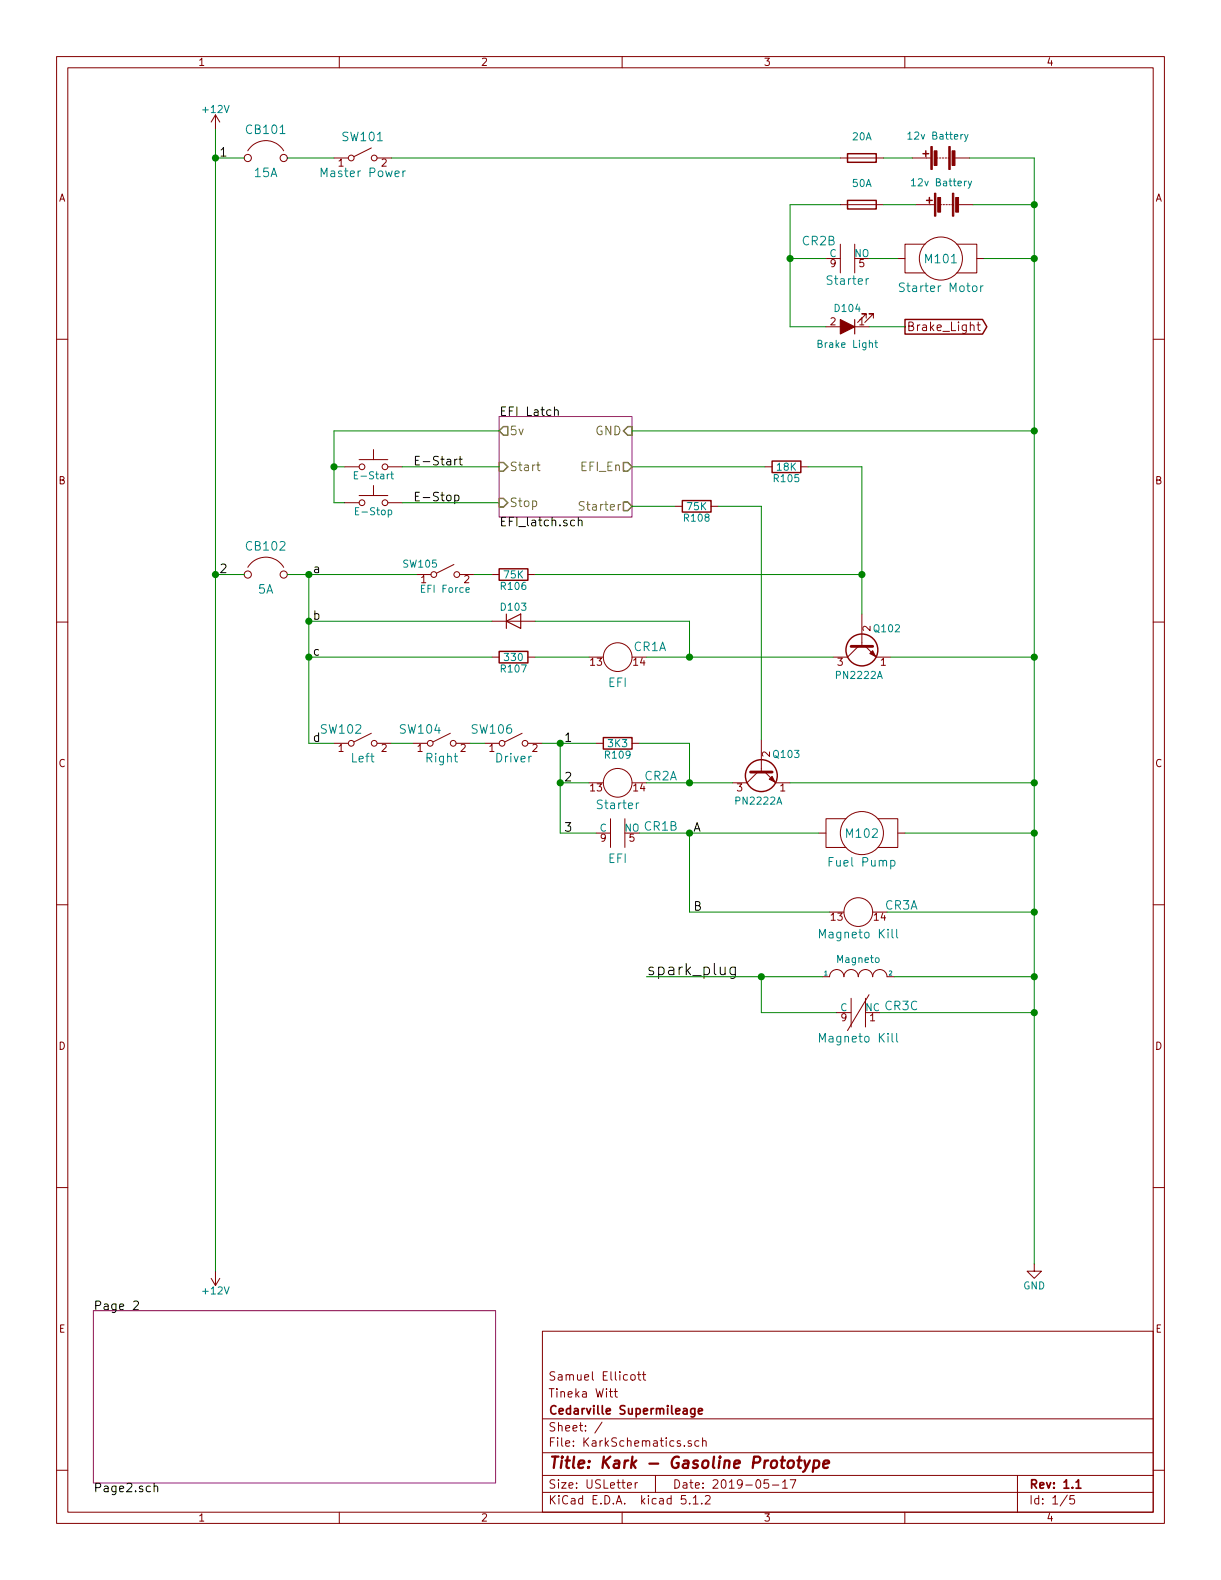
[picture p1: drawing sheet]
EESchema Schematic File Version 4
LIBS:KarkSchematics-cache
EELAYER 29 0
EELAYER END
$Descr USLetter 8500 11000 portrait
encoding utf-8
Sheet 1 5
Title "Kark - Gasoline Prototype"
Date "2019-05-17"
Rev "1.1"
Comp "Cedarville Supermileage"
Comment1 "Tineka Witt"
Comment2 "Samuel Ellicott"
Comment3 ""
Comment4 ""
$EndDescr
$Comp
L KarkSchematics-rescue:Battery BT101
U 1 1
P 6550 1100
F 0 "BT101" H 6650 1150 50  0001 L CNN
F 1 "12v Battery" V 6700 900 50  0000 L CNN
F 2 "" V 6550 1140 50  0000 C CNN
F 3 "" V 6550 1140 50  0000 C CNN
	1    6550 1100
	0    -1   -1   0   
$EndComp
$Comp
L KarkSchematics-rescue:+12V #PWR101
U 1 1
P 1500 900
F 0 "#PWR101" H 1500 750 50  0001 C CNN
F 1 "+12V" H 1500 1040 50  0000 C CNN
F 2 "" H 1500 900 50  0000 C CNN
F 3 "" H 1500 900 50  0000 C CNN
	1    1500 900 
	1    0    0    -1  
$EndComp
$Comp
L KarkSchematics-rescue:CB CB101
U 1 1
P 1850 1100
F 0 "CB101" H 1850 1300 60  0000 C CNN
F 1 "15A" H 1850 1000 60  0000 C CNN
F 2 "" H 1850 1100 60  0000 C CNN
F 3 "" H 1850 1100 60  0000 C CNN
F 4 "Mouser" H 1850 1100 60  0001 C CNN "Distributor"
	1    1850 1100
	1    0    0    -1  
$EndComp
$Comp
L KarkSchematics-rescue:CB CB102
U 1 1
P 1850 4000
F 0 "CB102" H 1850 4200 60  0000 C CNN
F 1 "5A" H 1850 3900 60  0000 C CNN
F 2 "" H 1850 4000 60  0000 C CNN
F 3 "" H 1850 4000 60  0000 C CNN
F 4 "Mouser" H 1850 4000 60  0001 C CNN "Distributor"
	1    1850 4000
	1    0    0    -1  
$EndComp
$Comp
L KarkSchematics-rescue:SW_SPST-RESCUE-KarkSchematics SW101
U 1 1
P 2525 1100
F 0 "SW101" H 2525 1250 60  0000 C CNN
F 1 "Master Power" H 2525 1000 60  0000 C CNN
F 2 "" H 2525 1100 60  0000 C CNN
F 3 "" H 2525 1100 60  0000 C CNN
	1    2525 1100
	1    0    0    -1  
$EndComp
$Comp
L KarkSchematics-rescue:SW_SPST-RESCUE-KarkSchematics SW102
U 1 1
P 2525 5175
F 0 "SW102" H 2375 5275 60  0000 C CNN
F 1 "Left" H 2525 5075 60  0000 C CNN
F 2 "" H 2525 5175 60  0000 C CNN
F 3 "" H 2525 5175 60  0000 C CNN
	1    2525 5175
	1    0    0    -1  
$EndComp
$Comp
L KarkSchematics-rescue:SW_SPST-RESCUE-KarkSchematics SW104
U 1 1
P 3075 5175
F 0 "SW104" H 2925 5275 60  0000 C CNN
F 1 "Right" H 3075 5075 60  0000 C CNN
F 2 "" H 3075 5175 60  0000 C CNN
F 3 "" H 3075 5175 60  0000 C CNN
	1    3075 5175
	1    0    0    -1  
$EndComp
$Comp
L KarkSchematics-rescue:SW_SPST-RESCUE-KarkSchematics SW106
U 1 1
P 3575 5175
F 0 "SW106" H 3425 5275 60  0000 C CNN
F 1 "Driver" H 3575 5075 60  0000 C CNN
F 2 "" H 3575 5175 60  0000 C CNN
F 3 "" H 3575 5175 60  0000 C CNN
	1    3575 5175
	1    0    0    -1  
$EndComp
$Comp
L KarkSchematics-rescue:SPDT_Relay CR2
U 2 1
P 5900 1800
F 0 "CR2" H 5700 1925 60  0000 C CNN
F 1 "Starter" H 5900 1650 60  0000 C CNN
F 2 "" H 5900 1800 60  0000 C CNN
F 3 "" H 5900 1800 60  0000 C CNN
	2    5900 1800
	1    0    0    -1  
$EndComp
$Comp
L KarkSchematics-rescue:GND #PWR103
U 1 1
P 7200 8800
F 0 "#PWR103" H 7200 8550 50  0001 C CNN
F 1 "GND" H 7200 8650 50  0000 C CNN
F 2 "" H 7200 8800 50  0000 C CNN
F 3 "" H 7200 8800 50  0000 C CNN
	1    7200 8800
	1    0    0    -1  
$EndComp
$Comp
L KarkSchematics-rescue:+12V #PWR102
U 1 1
P 1500 8850
F 0 "#PWR102" H 1500 8700 50  0001 C CNN
F 1 "+12V" H 1500 8990 50  0000 C CNN
F 2 "" H 1500 8850 50  0000 C CNN
F 3 "" H 1500 8850 50  0000 C CNN
	1    1500 8850
	-1   0    0    1   
$EndComp
$Comp
L KarkSchematics-rescue:Motor M101
U 1 1
P 6550 1800
F 0 "M101" H 6550 1800 60  0000 C CNN
F 1 "Starter Motor" H 6550 1600 60  0000 C CNN
F 2 "" H 6550 1800 60  0000 C CNN
F 3 "" H 6550 1800 60  0000 C CNN
F 4 "Mouser" H 6550 1800 60  0001 C CNN "Distributor"
	1    6550 1800
	1    0    0    -1  
$EndComp
$Comp
L KarkSchematics-rescue:SPDT_Relay CR1
U 2 1
P 4300 5800
F 0 "CR1" H 4600 5850 60  0000 C CNN
F 1 "EFI" H 4300 5625 60  0000 C CNN
F 2 "" H 4300 5800 60  0000 C CNN
F 3 "" H 4300 5800 60  0000 C CNN
	2    4300 5800
	1    0    0    -1  
$EndComp
$Comp
L KarkSchematics-rescue:SPDT_Relay CR1
U 1 1
P 4300 4575
F 0 "CR1" H 4525 4650 60  0000 C CNN
F 1 "EFI" H 4300 4400 60  0000 C CNN
F 2 "" H 4300 4575 60  0000 C CNN
F 3 "" H 4300 4575 60  0000 C CNN
	1    4300 4575
	1    0    0    -1  
$EndComp
$Comp
L KarkSchematics-rescue:R R107
U 1 1
P 3575 4575
F 0 "R107" V 3655 4575 50  0000 C CNN
F 1 "330" V 3575 4575 50  0000 C CNN
F 2 "Resistors_THT:R_Axial_DIN0207_L6.3mm_D2.5mm_P7.62mm_Horizontal" V 3505 4575 50  0001 C CNN
F 3 "" H 3575 4575 50  0001 C CNN
	1    3575 4575
	0    1    1    0   
$EndComp
$Comp
L KarkSchematics-rescue:PN2222A Q102
U 1 1
P 6000 4475
F 0 "Q102" V 5900 4200 50  0000 L CNN
F 1 "PN2222A" V 6225 4325 50  0000 L CNN
F 2 "TO_SOT_Packages_THT:TO-92_Inline_Wide" H 6200 4400 50  0001 L CIN
F 3 "" H 6000 4475 50  0001 L CNN
	1    6000 4475
	0    -1   1    0   
$EndComp
$Comp
L KarkSchematics-rescue:D D103
U 1 1
P 3575 4325
F 0 "D103" H 3575 4425 50  0000 C CNN
F 1 "D" H 3725 4375 50  0001 C CNN
F 2 "" H 3575 4325 50  0001 C CNN
F 3 "" H 3575 4325 50  0001 C CNN
	1    3575 4325
	1    0    0    -1  
$EndComp
$Comp
L KarkSchematics-rescue:SW_SPST-RESCUE-KarkSchematics SW105
U 1 1
P 3100 4000
F 0 "SW105" H 2925 4075 50  0000 C CNN
F 1 "EFI Force" H 3100 3900 50  0000 C CNN
F 2 "" H 3100 4000 50  0001 C CNN
F 3 "" H 3100 4000 50  0001 C CNN
	1    3100 4000
	1    0    0    -1  
$EndComp
$Comp
L KarkSchematics-rescue:R R106
U 1 1
P 3575 4000
F 0 "R106" V 3655 4000 50  0000 C CNN
F 1 "75K" V 3575 4000 50  0000 C CNN
F 2 "Resistors_THT:R_Axial_DIN0207_L6.3mm_D2.5mm_P7.62mm_Horizontal" V 3505 4000 50  0001 C CNN
F 3 "" H 3575 4000 50  0001 C CNN
	1    3575 4000
	0    1    1    0   
$EndComp
$Comp
L KarkSchematics-rescue:R R105
U 1 1
P 5475 3250
F 0 "R105" V 5555 3250 50  0000 C CNN
F 1 "18K" V 5475 3250 50  0000 C CNN
F 2 "Resistors_THT:R_Axial_DIN0207_L6.3mm_D2.5mm_P7.62mm_Horizontal" V 5405 3250 50  0001 C CNN
F 3 "" H 5475 3250 50  0001 C CNN
	1    5475 3250
	0    1    1    0   
$EndComp
$Comp
L KarkSchematics-rescue:Battery BT102
U 1 1
P 6575 1425
F 0 "BT102" H 6675 1475 50  0001 L CNN
F 1 "12v Battery" V 6725 1225 50  0000 L CNN
F 2 "" V 6575 1465 50  0000 C CNN
F 3 "" V 6575 1465 50  0000 C CNN
	1    6575 1425
	0    -1   -1   0   
$EndComp
$Comp
L KarkSchematics-rescue:Fuse F102
U 1 1
P 6000 1425
F 0 "F102" H 6100 1475 50  0001 C CNN
F 1 "50A" V 5850 1425 50  0000 C CNN
F 2 "" H 6000 1425 50  0000 C CNN
F 3 "" H 6000 1425 50  0000 C CNN
	1    6000 1425
	0    1    1    0   
$EndComp
Wire Wire Line
	2000 1100 2325 1100
Wire Wire Line
	1500 1100 1700 1100
Wire Wire Line
	2725 5175 2875 5175
Wire Wire Line
	3275 5175 3375 5175
Wire Wire Line
	6750 1100 7200 1100
Wire Wire Line
	1500 4000 1700 4000
Wire Wire Line
	2150 4000 2150 4325
Wire Wire Line
	7200 1100 7200 1425
Wire Wire Line
	5500 1800 5750 1800
Wire Wire Line
	6250 1800 6050 1800
Wire Wire Line
	7200 1800 6850 1800
Wire Wire Line
	1500 900  1500 1100
Wire Wire Line
	2725 1100 5850 1100
Wire Wire Line
	6150 1100 6350 1100
Wire Wire Line
	3775 5175 3900 5175
Wire Wire Line
	3900 5800 4150 5800
Wire Wire Line
	3725 4575 4100 4575
Wire Wire Line
	3425 4575 2150 4575
Wire Wire Line
	4500 4575 4800 4575
Wire Wire Line
	7200 4575 6200 4575
Wire Wire Line
	2150 4325 3425 4325
Wire Wire Line
	3725 4325 4800 4325
Wire Wire Line
	4800 4325 4800 4575
Connection ~ 4800 4575
Wire Wire Line
	2000 4000 2150 4000
Wire Wire Line
	3425 4000 3300 4000
Wire Wire Line
	3725 4000 6000 4000
Wire Wire Line
	6000 3250 6000 4000
Wire Wire Line
	5325 3250 4400 3250
Wire Wire Line
	5625 3250 6000 3250
Connection ~ 2150 4575
Connection ~ 2150 4325
Wire Wire Line
	6150 1425 6375 1425
Wire Wire Line
	6775 1425 7200 1425
Connection ~ 7200 1425
Wire Wire Line
	5500 1425 5850 1425
Wire Wire Line
	5500 1425 5500 1800
Wire Wire Line
	2150 5175 2325 5175
Connection ~ 2150 4000
$Comp
L KarkSchematics-rescue:PN2222A Q103
U 1 1
P 5300 5350
F 0 "Q103" V 5200 5075 50  0000 L CNN
F 1 "PN2222A" V 5525 5200 50  0000 L CNN
F 2 "TO_SOT_Packages_THT:TO-92_Inline_Wide" H 5500 5275 50  0001 L CIN
F 3 "" H 5300 5350 50  0001 L CNN
	1    5300 5350
	0    -1   1    0   
$EndComp
Wire Wire Line
	5500 5450 7200 5450
$Comp
L KarkSchematics-rescue:R R108
U 1 1
P 4850 3525
F 0 "R108" V 4930 3525 50  0000 C CNN
F 1 "75K" V 4850 3525 50  0000 C CNN
F 2 "Resistors_THT:R_Axial_DIN0207_L6.3mm_D2.5mm_P7.62mm_Horizontal" V 4780 3525 50  0001 C CNN
F 3 "" H 4850 3525 50  0001 C CNN
	1    4850 3525
	0    1    1    0   
$EndComp
$Comp
L KarkSchematics-rescue:SPDT_Relay CR2
U 1 1
P 4300 5450
F 0 "CR2" H 4600 5500 60  0000 C CNN
F 1 "Starter" H 4300 5300 60  0000 C CNN
F 2 "" H 4300 5450 60  0000 C CNN
F 3 "" H 4300 5450 60  0000 C CNN
	1    4300 5450
	1    0    0    -1  
$EndComp
Wire Wire Line
	4500 5450 4800 5450
$Comp
L KarkSchematics-rescue:R R109
U 1 1
P 4300 5175
F 0 "R109" V 4380 5175 50  0000 C CNN
F 1 "3K3" V 4300 5175 50  0000 C CNN
F 2 "Resistors_THT:R_Axial_DIN0207_L6.3mm_D2.5mm_P7.62mm_Horizontal" V 4230 5175 50  0001 C CNN
F 3 "" H 4300 5175 50  0001 C CNN
	1    4300 5175
	0    1    1    0   
$EndComp
Wire Wire Line
	4450 5175 4800 5175
Wire Wire Line
	4800 5175 4800 5450
Connection ~ 4800 5450
Wire Wire Line
	4100 5450 3900 5450
Wire Wire Line
	3900 5175 3900 5450
Connection ~ 3900 5450
Connection ~ 3900 5175
Text Label 1525 1100 0    60   ~ 0
1
Text Label 1525 4000 0    60   ~ 0
2
Text Label 2175 4000 0    60   ~ 0
a
Text Label 2175 4325 0    60   ~ 0
b
Text Label 2175 4575 0    60   ~ 0
c
Text Label 2175 5175 0    60   ~ 0
d
$Comp
L KarkSchematics-rescue:LED_ALT D104
U 1 1
P 5900 2275
F 0 "D104" H 5900 2150 50  0000 C CNN
F 1 "Brake Light" H 5900 2400 50  0000 C CNN
F 2 "" H 5900 2275 50  0001 C CNN
F 3 "" H 5900 2275 50  0001 C CNN
	1    5900 2275
	-1   0    0    1   
$EndComp
Wire Wire Line
	5500 2275 5750 2275
Connection ~ 5500 1800
Text GLabel 6300 2275 2    60   Output ~ 0
Brake_Light
Wire Wire Line
	6300 2275 6050 2275
Text Label 3925 5175 0    60   ~ 0
1
Text Label 3925 5450 0    60   ~ 0
2
Text Label 3925 5800 0    60   ~ 0
3
Text Label 4825 5800 0    60   ~ 0
A
$Comp
L KarkSchematics-rescue:Fuse F101
U 1 1
P 6000 1100
F 0 "F101" H 6100 1150 50  0001 C CNN
F 1 "20A" V 5850 1100 50  0000 C CNN
F 2 "" H 6000 1100 50  0000 C CNN
F 3 "" H 6000 1100 50  0000 C CNN
	1    6000 1100
	0    1    1    0   
$EndComp
Wire Wire Line
	4800 4575 5800 4575
Wire Wire Line
	2150 4575 2150 5175
Wire Wire Line
	2150 4325 2150 4575
Wire Wire Line
	7200 1425 7200 1800
Wire Wire Line
	2150 4000 2900 4000
Wire Wire Line
	4800 5450 5100 5450
Wire Wire Line
	3900 5450 3900 5800
Wire Wire Line
	3900 5175 4150 5175
Wire Wire Line
	5500 1800 5500 2275
Connection ~ 1500 1100
Connection ~ 7200 1800
$Sheet
S 650  9125 2800 1200
U 5AB66DFC
F0 "Page 2" 60
F1 "Page2.sch" 60
$EndSheet
Wire Wire Line
	2400 3500 2325 3500
Wire Wire Line
	2325 3250 2400 3250
Text Label 2875 3500 0    60   ~ 0
E-Stop
Text Label 2875 3250 0    60   ~ 0
E-Start
$Comp
L KarkSchematics-rescue:SW_Push SW?
U 1 1
P 2600 3500
AR Path="/5AB66DFC/5AB68374/5CE3E4E5" Ref="SW?"  Part="1" 
AR Path="/5CE3E4E5" Ref="SW?"  Part="1" 
F 0 "SW?" H 2650 3600 50  0001 L CNN
F 1 "E-Stop" H 2600 3440 50  0000 C CNN
F 2 "" H 2600 3700 50  0001 C CNN
F 3 "" H 2600 3700 50  0001 C CNN
	1    2600 3500
	1    0    0    -1  
$EndComp
$Comp
L KarkSchematics-rescue:SW_Push SW?
U 1 1
P 2600 3250
AR Path="/5AB66DFC/5AB68374/5CE3E4DF" Ref="SW?"  Part="1" 
AR Path="/5CE3E4DF" Ref="SW?"  Part="1" 
F 0 "SW?" H 2650 3350 50  0001 L CNN
F 1 "E-Start" H 2600 3190 50  0000 C CNN
F 2 "" H 2600 3450 50  0001 C CNN
F 3 "" H 2600 3450 50  0001 C CNN
	1    2600 3250
	1    0    0    -1  
$EndComp
Wire Wire Line
	3475 3500 2800 3500
Wire Wire Line
	6300 5800 7200 5800
$Comp
L KarkSchematics-rescue:Motor M102
U 1 1
P 6000 5800
F 0 "M102" H 6000 5800 60  0000 C CNN
F 1 "Fuel Pump" H 6000 5600 60  0000 C CNN
F 2 "" H 6000 5800 60  0000 C CNN
F 3 "" H 6000 5800 60  0000 C CNN
F 4 "Mouser" H 6000 5800 60  0001 C CNN "Distributor"
	1    6000 5800
	1    0    0    -1  
$EndComp
$Sheet
S 3475 2900 925  700 
U 5CE35410
F0 "EFI Latch" 60
F1 "EFI_latch.sch" 60
F2 "EFI_En" O R 4400 3250 60 
F3 "Start" I L 3475 3250 60 
F4 "Stop" I L 3475 3500 60 
F5 "Starter" O R 4400 3525 60 
F6 "5v" O L 3475 3000 60 
F7 "GND" I R 4400 3000 60 
$EndSheet
Wire Wire Line
	4400 3000 7200 3000
Wire Wire Line
	4450 5800 4800 5800
$Comp
L KarkSchematics-rescue:SPDT_Relay CR3
U 1 1
P 5975 6350
F 0 "CR3" H 6275 6400 60  0000 C CNN
F 1 "Magneto Kill" H 5975 6200 60  0000 C CNN
F 2 "" H 5975 6350 60  0000 C CNN
F 3 "" H 5975 6350 60  0000 C CNN
	1    5975 6350
	1    0    0    -1  
$EndComp
Wire Wire Line
	4800 6350 4800 5800
Wire Wire Line
	5775 6350 4800 6350
Connection ~ 4800 5800
Wire Wire Line
	4800 5800 5700 5800
Text Label 4825 6350 0    60   ~ 0
B
Wire Wire Line
	6175 6350 7200 6350
$Comp
L pspice:INDUCTOR L?
U 1 1
P 5975 6800
F 0 "L?" H 5975 7015 50  0001 C CNN
F 1 "Magneto" H 5975 6923 50  0000 C CNN
F 2 "" H 5975 6800 50  0001 C CNN
F 3 "~" H 5975 6800 50  0001 C CNN
	1    5975 6800
	1    0    0    -1  
$EndComp
Wire Wire Line
	7200 6800 6225 6800
Wire Wire Line
	5825 7050 5300 7050
Wire Wire Line
	5300 7050 5300 6800
Wire Wire Line
	5300 6800 5725 6800
Wire Wire Line
	6125 7050 7200 7050
Connection ~ 5300 6800
Text Label 4500 6800 0    79   ~ 0
spark_plug
Wire Wire Line
	4500 6800 5300 6800
$Comp
L KarkSchematics-rescue:SPDT_Relay CR3
U 3 1
P 5975 7050
F 0 "CR3" H 6275 7100 60  0000 C CNN
F 1 "Magneto Kill" H 5975 6875 60  0000 C CNN
F 2 "" H 5975 7050 60  0000 C CNN
F 3 "" H 5975 7050 60  0000 C CNN
	3    5975 7050
	1    0    0    -1  
$EndComp
Connection ~ 1500 4000
Wire Wire Line
	1500 4000 1500 8850
Connection ~ 7200 4575
Connection ~ 7200 5450
Connection ~ 7200 5800
Connection ~ 7200 6350
Wire Wire Line
	7200 6350 7200 6800
Connection ~ 7200 6800
Wire Wire Line
	7200 6800 7200 7050
Connection ~ 7200 7050
Wire Wire Line
	7200 7050 7200 8800
Wire Wire Line
	7200 1800 7200 3000
Wire Wire Line
	1500 1100 1500 4000
Wire Wire Line
	7200 5450 7200 5800
Wire Wire Line
	7200 4575 7200 5450
Wire Wire Line
	7200 5800 7200 6350
Wire Wire Line
	5300 3525 5300 5150
Wire Wire Line
	4400 3525 4700 3525
Wire Wire Line
	5000 3525 5300 3525
Wire Wire Line
	2800 3250 3475 3250
Connection ~ 7200 3000
Wire Wire Line
	7200 3000 7200 4575
Connection ~ 2325 3250
Wire Wire Line
	2325 3250 2325 3500
Wire Wire Line
	2325 3000 2325 3250
Wire Wire Line
	2325 3000 3475 3000
Connection ~ 6000 4000
Wire Wire Line
	6000 4000 6000 4275
$EndSCHEMATC
